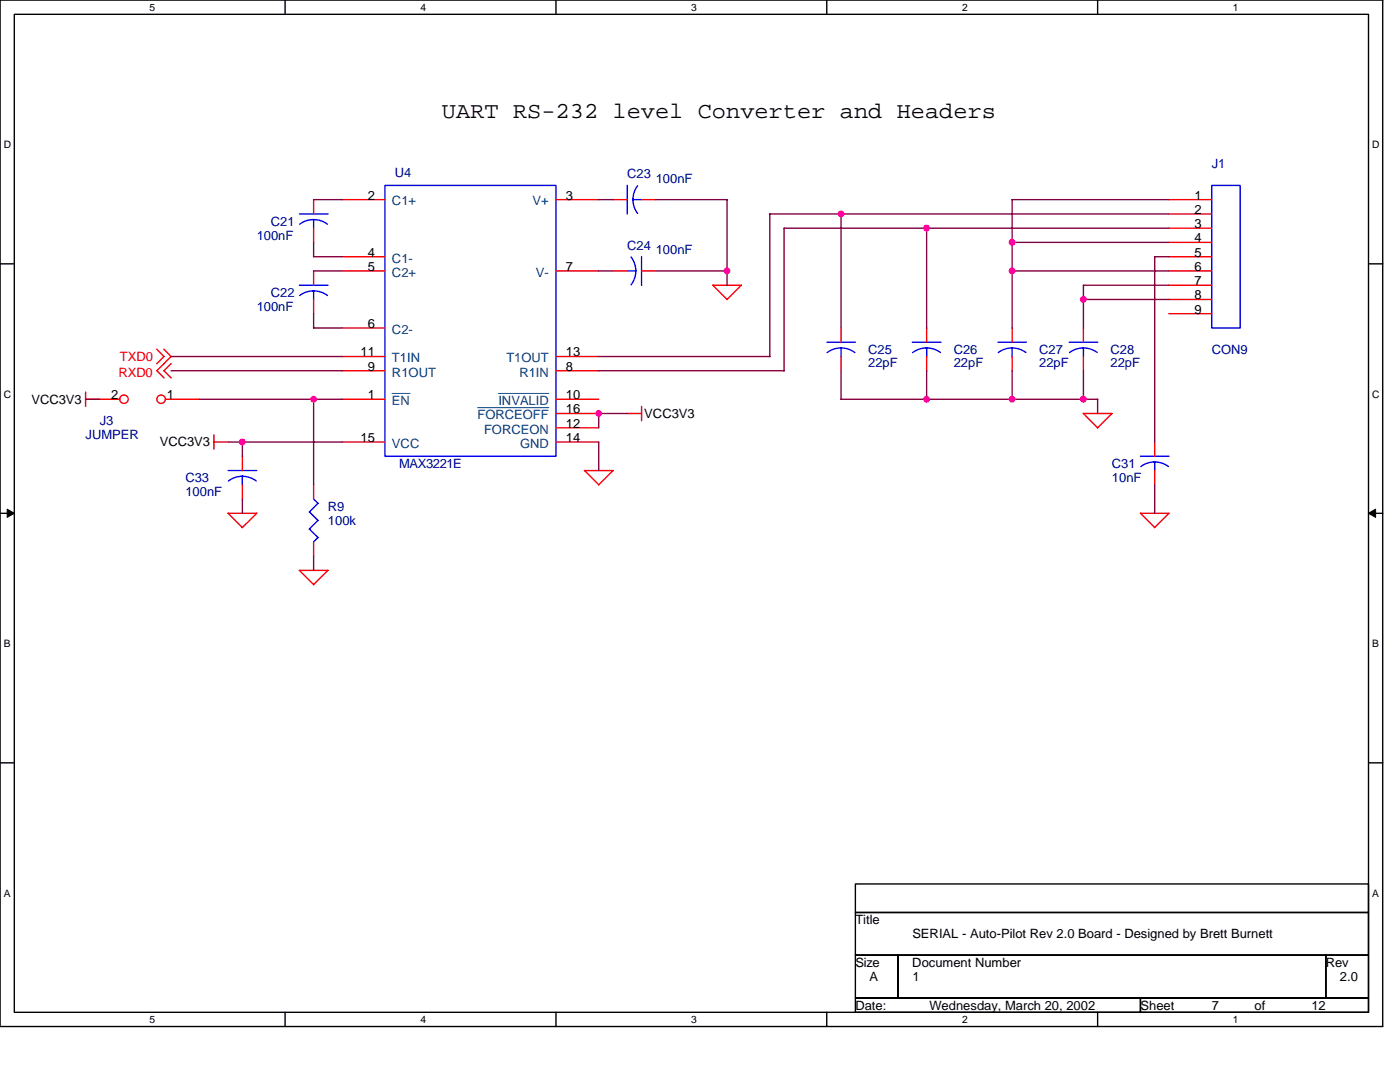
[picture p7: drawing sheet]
<svg xmlns="http://www.w3.org/2000/svg" width="279mm" height="216mm" viewBox="0 0 279 216" stroke-linecap="round" stroke-linejoin="round" font-family="sans-serif">
<path d="M0 0h275.9v204.8h-275.9zM2.9 2.9h270.2v199.1h-270.2z" fill="none" stroke="#000" stroke-width=".28"/>
<g fill="#fff">
<path d="M29.9 .3h1.1v2.3h-1.1z"/>
<path d="M29.9 202.3h1.1v2.3h-1.1z"/>
</g>
<path d="M56.9 0v2.9M56.9 202v2.8" fill="none" stroke="#000" stroke-width=".28"/>
<g fill="#fff">
<path d="M83.9 .3h1.1v2.3h-1.1z"/>
<path d="M83.9 202.3h1.1v2.3h-1.1z"/>
</g>
<path d="M111 0v2.9M111 202v2.8" fill="none" stroke="#000" stroke-width=".28"/>
<g fill="#fff">
<path d="M138 .3h1.1v2.3h-1.1z"/>
<path d="M138 202.3h1.1v2.3h-1.1z"/>
</g>
<path d="M165 0v2.9M165 202v2.8" fill="none" stroke="#000" stroke-width=".28"/>
<g fill="#fff">
<path d="M192 .3h1.1v2.3h-1.1z"/>
<path d="M192 202.3h1.1v2.3h-1.1z"/>
</g>
<path d="M219.1 0v2.9M219.1 202v2.8" fill="none" stroke="#000" stroke-width=".28"/>
<g fill="#fff">
<path d="M246.1 .3h1.1v2.3h-1.1z"/>
<path d="M246.1 202.3h1.1v2.3h-1.1z"/>
<path d="M.7 27.7h1.5v2.3h-1.5z"/>
<path d="M273.8 27.7h1.5v2.3h-1.5z"/>
<path d="M.7 77.5h1.5v2.3h-1.5z"/>
<path d="M273.8 77.5h1.5v2.3h-1.5z"/>
</g>
<path d="M0 52.6h2.9M273.1 52.6h2.8" fill="none" stroke="#000" stroke-width=".28"/>
<g fill="#fff">
<path d="M.7 127.3h1.4v2.3h-1.4z"/>
<path d="M273.8 127.3h1.4v2.3h-1.4z"/>
</g>
<path d="M0 102.4h2.9M273.1 102.4h2.8" fill="none" stroke="#000" stroke-width=".28"/>
<path d="M1.4 101.6l1.5 .8-1.5 .8zM273.1 102.4l1.4-.8v1.6z" fill="#000" stroke="#000" stroke-width=".2"/>
<g fill="#fff">
<path d="M.7 177.1h1.4v2.3h-1.4z"/>
<path d="M273.8 177.1h1.4v2.3h-1.4z"/>
</g>
<path d="M0 152.2h2.9M273.1 152.2h2.8M170.7 176.4h102.4v5.7h-102.4zM170.7 182.1h102.4v8.5h-102.4zM170.7 190.6h8.5v8.6h-8.5zM170.7 199.2h56.9v2.8h-56.9zM179.2 190.6h85.4v8.6h-85.4zM227.6 199.2h45.5v2.8h-45.5zM264.6 190.6h8.5v8.6h-8.5z" fill="none" stroke="#000" stroke-width=".28"/>
<g fill="none" stroke="#f00" stroke-width=".28">
<path d="M62.6 39.8v2.9M68.3 39.8h8.5M111 39.8h8.5M122.3 39.8h2.9M128 39.8h2.9M233.3 39.8h8.5M62.6 45.5v2.9M62.6 54.1v2.8M62.6 59.8v2.8M68.3 51.2h8.5M68.3 54.1h8.5M111 54.1h8.5"/>
<path d="M122.3 54.1h2.9M128 54.1h2.9M142.2 56.9l2.9 2.9 2.9-2.9h-5.7M233.3 56.9h8.5M233.3 51.2h8.5M233.3 54.1h8.5M233.3 42.7h8.5M233.3 45.5h8.5M233.3 48.4h8.5M233.3 59.8h8.5M17.1 79.7h6.8M17.1 78.2v2.9"/>
<path d="M31.3 69.7l1.4 1.4-1.4 1.5M32.7 69.7l1.4 1.4-2.8 2.9 1.4 1.4M33 79.7h6.8M34.2 72.5l-1.5 1.5 1.5 1.4M68.3 79.7h8.5M68.3 65.4h8.5M68.3 71.1h8.5M68.3 74h8.5M111 79.7h8.5M111 71.1h8.5M111 74h8.5M167.9 65.4v2.9"/>
<path d="M167.9 71.1v2.9M184.9 65.4v2.9M184.9 71.1v2.9M202 65.4v2.9M202 71.1v2.9M216.2 65.4v2.9M216.2 71.1v2.9M233.3 62.6h8.5M42.7 88.2h2.9M42.7 86.8v2.8M48.4 91v2.9M48.4 96.7v2.9"/>
<path d="M62.6 96.7v2.9M68.3 88.2h8.5M111 88.2h8.5M111 82.5h8.5M111 85.4h8.5M122.3 93.9l-2.8 2.9M122.4 93.9h-5.8l2.9 2.8M125.2 82.5h2.8M128 81.1v2.8M216.2 82.5l2.8 2.9 2.9-2.9h-5.7M230.4 88.2v2.8M230.4 93.9v2.8"/>
<path d="M45.5 102.4l2.8 2.9 2.9-2.9h-5.7M59.7 113.8l2.9 2.9 2.9-2.9h-5.7M62.6 108.1v2.9M227.6 102.4l2.8 2.9M227.6 102.4h5.7l-2.9 2.9"/>
<circle cx="24.7" cy="79.7" r=".84"/>
<circle cx="32.2" cy="79.7" r=".84"/>
</g>
<g fill="none" stroke="#00f" stroke-width=".28">
<path d="M76.8 37h34.2v54h-34.2zM125.2 37v5.7M126.3 39.8h1.8M127.3 37.1l-.7 1.3-.3 1.4 .3 1.5 .7 1.3M241.8 37h5.7v28.4h-5.7zM59.8 42.7h5.7M59.8 56.9h5.7M59.8 44.7l1.3-.6 1.5-.3 1.4 .3 1.4 .6M59.8 59l1.3-.7 1.5-.3 1.4 .3 1.4 .7M62.6 43.8v1.8M62.6 58v1.8M125.2 54.1h1.7"/>
<path d="M125.9 51.3l.7 1.3 .3 1.4-.3 1.5-.7 1.3M128 51.2v5.7M165 68.3h5.7M165.1 70.4l1.3-.7 1.4-.3 1.5 .3 1.3 .7M167.9 69.4v1.8M182.1 68.3h5.7M184.9 69.4v1.8M187.7 70.3l-1.3-.6-1.5-.3-1.4 .3-1.4 .7M199.2 68.3h5.7M202 69.4v1.8M204.7 70.3l-1.3-.6-1.5-.3-1.4 .3-1.3 .7M213.4 68.3h5.7"/>
<path d="M216.2 69.4v1.8M219 70.3l-1.3-.6-1.5-.3-1.5 .3-1.3 .7M45.5 93.9h5.7M45.6 96l1.3-.7 1.4-.3 1.5 .3 1.3 .7M48.4 95v1.8M62.6 99.6l.9 .9-1.8 1.7M227.6 91h5.7M230.4 92.2v1.7M233.2 93.1l-1.3-.7-1.5-.2-1.4 .2-1.3 .7M61.7 102.2l1.8 1.7M61.7 105.6l1.8 1.7-.9 .8M63.5 103.8l-1.8 1.8"/>
</g>
<path d="M78.2 78.5h3.6M99.5 78.5h10M95.3 81.3h14.2" fill="none" stroke="#004080" stroke-width=".2"/>
<g fill="none" stroke="#800040" stroke-width=".28">
<path d="M62.6 39.8h5.7M119.5 39.8h2.9M130.9 39.8h14.2M145.1 39.8v17.1M202 39.8h31.3M202 39.8v25.7M62.6 54.1h5.7M62.6 48.3v2.9h5.7M119.5 54.1h2.8M130.9 54.1h14.2M167.9 42.7v22.8M184.9 45.5v20"/>
<path d="M202 48.4h31.3M202 54.1h31.3M216.2 59.8h17.1M233.3 51.2h-2.9v37M233.3 42.7h-79.7v28.5M233.3 45.5h-76.8v28.5M233.3 56.9h-17.1v8.6M17.1 79.7h2.8M34.1 71.1h34.2M34.1 74h34.2M39.8 79.7h28.5M62.6 62.6v2.8h5.7"/>
<path d="M62.6 79.7v17.1M119.5 71.1h34.1M119.5 74h37M167.9 74v5.7h51.2M184.9 74v5.7M202 74v5.7M216.2 74v5.7M219.1 79.7v2.8M45.5 88.2h22.8M48.4 88.2v2.9M48.4 99.6v2.8M119.5 82.5v2.9"/>
<path d="M119.5 88.2v5.7M119.5 82.5h5.7M230.4 96.7v5.7M62.6 111v2.8"/>
</g>
<g fill="#f0f" stroke="#f0f" stroke-width=".28">
<circle cx="145.1" cy="54" r=".57"/>
<circle cx="48.4" cy="88.2" r=".56"/>
<circle cx="167.8" cy="42.7" r=".56"/>
<circle cx="184.9" cy="45.5" r=".56"/>
<circle cx="202" cy="48.4" r=".56"/>
<circle cx="202" cy="54" r=".57"/>
<circle cx="216.2" cy="59.7" r=".57"/>
<circle cx="184.9" cy="79.7" r=".56"/>
<circle cx="216.2" cy="79.7" r=".57"/>
<circle cx="202" cy="79.7" r=".57"/>
<circle cx="62.6" cy="79.7" r=".56"/>
<circle cx="119.5" cy="82.5" r=".56"/>
</g>
<text font-size="4.6" x="88.2" y="23.5">UART RS-232 level Converter and Headers</text>
<g font-size="2.6" fill="#000080">
<text x="78.8" y="35.3">U4</text>
<text x="125.2" y="35.6">C23</text>
<text x="241.8" y="33.6">J1</text>
<text x="130.9" y="36.4">100nF</text>
<text x="51.2" y="47.8">100nF</text>
<text x="54.1" y="45">C21</text>
<text x="125.2" y="49.8">C24</text>
<text x="130.9" y="50.7">100nF</text>
<text x="54.1" y="59.2">C22</text>
<text x="51.2" y="62.1">100nF</text>
<text x="173.3" y="70.6">C25</text>
<text x="190.3" y="70.6">C26</text>
<text x="207.4" y="70.6">C27</text>
<text x="221.6" y="70.6">C28</text>
<text x="241.8" y="70.6">CON9</text>
<text x="173.3" y="73.2">22pF</text>
<text x="190.3" y="73.2">22pF</text>
<text x="207.4" y="73.2">22pF</text>
<text x="221.6" y="73.2">22pF</text>
<text x="17.1" y="87.7">JUMPER</text>
<text x="19.9" y="84.8">J3</text>
<text x="79.7" y="93.3">MAX3221E</text>
<text x="221.9" y="93.3">C31</text>
<text x="37" y="96.2">C33</text>
<text x="37" y="99">100nF</text>
<text x="65.4" y="101.9">R9</text>
<text x="221.9" y="96.2">10nF</text>
<text x="65.4" y="104.7">100k</text>
</g>
<g font-size="2.6">
<text x="73.4" y="39.8">2</text>
<text x="112.9" y="39.8">3</text>
<text x="238.4" y="39.8">1</text>
<text x="238.4" y="42.7">2</text>
<text x="238.4" y="45.5">3</text>
<text x="73.4" y="51.2">4</text>
<text x="238.4" y="48.3">4</text>
<text x="238.4" y="51.2">5</text>
<text x="73.4" y="54">5</text>
<text x="112.9" y="54">7</text>
<text x="238.4" y="54">6</text>
<text x="238.4" y="56.9">7</text>
<text x="238.4" y="59.7">8</text>
<text x="73.4" y="65.4">6</text>
<text x="238.4" y="62.6">9</text>
<text x="71.9" y="71.1">11</text>
<text x="112.9" y="71.1">13</text>
<text x="73.4" y="74">9</text>
<text x="112.9" y="74">8</text>
<text x="6.3" y="80.6">VCC3V3</text>
<text x="22.2" y="79.7">2</text>
<text x="33.3" y="79.7">1</text>
<text x="73.4" y="79.7">1</text>
<text x="112.9" y="79.7">10</text>
<text x="112.9" y="82.5">16</text>
<text x="128.6" y="83.4">VCC3V3</text>
<text x="31.9" y="89.1">VCC3V3</text>
<text x="71.9" y="88.2">15</text>
<text x="112.9" y="85.3">12</text>
<text x="112.9" y="88.2">14</text>
<text x="170.7" y="184.4">Title</text>
<text x="182.1" y="187.2">SERIAL - Auto-Pilot Rev 2.0 Board - Designed by Brett Burnett</text>
<text x="170.7" y="192.9">Size</text>
<text x="173.5" y="195.8">A</text>
<text x="182.1" y="192.9">Document Number</text>
<text x="182.1" y="195.8">1</text>
<text x="264.6" y="192.9">Rev</text>
<text x="267.4" y="195.8">2.0</text>
<text x="170.7" y="201.5">Date:</text>
<text x="185.5" y="201.5">Wednesday, March 20, 2002</text>
<text x="227.6" y="201.5">Sheet</text>
<text x="241.8" y="201.5">7</text>
<text x="250.4" y="201.5">of</text>
<text x="261.7" y="201.5">12</text>
</g>
<g font-size="2.6" fill="#004080">
<text x="78.2" y="41">C1+</text>
<text x="106.3" y="41">V+</text>
<text x="78.2" y="52.4">C1-</text>
<text x="78.2" y="55.2">C2+</text>
<text x="106.9" y="55.2">V-</text>
<text x="78.2" y="66.6">C2-</text>
<text x="78.2" y="72.3">T1IN</text>
<text x="78.2" y="75.1">R1OUT</text>
<text x="101" y="72.3">T1OUT</text>
<text x="103.7" y="75.1">R1IN</text>
<text x="78.2" y="80.8">EN</text>
<text x="95.3" y="83.7">FORCEOFF</text>
<text x="99.5" y="80.8">INVALID</text>
<text x="78.2" y="89.4">VCC</text>
<text x="96.6" y="86.5">FORCEON</text>
<text x="103.8" y="89.4">GND</text>
</g>
<g font-size="2.6" fill="#f00">
<text x="23.6" y="75.1">RXD0</text>
<text x="23.9" y="72">TXD0</text>
</g>
<g font-size="2">
<text x="29.9" y="2.1">5</text>
<text x="83.9" y="2.1">4</text>
<text x="138" y="2.1">3</text>
<text x="192" y="2.1">2</text>
<text x="246.1" y="2.1">1</text>
<text x=".7" y="29.6">D</text>
<text x="273.8" y="29.6">D</text>
<text x=".7" y="79.4">C</text>
<text x="273.8" y="79.4">C</text>
<text x=".7" y="129.2">B</text>
<text x="273.8" y="129.2">B</text>
<text x=".7" y="178.9">A</text>
<text x="273.8" y="178.9">A</text>
<text x="29.9" y="204.1">5</text>
<text x="83.9" y="204.1">4</text>
<text x="138" y="204.1">3</text>
<text x="192" y="204.1">2</text>
<text x="246.1" y="204.1">1</text>
</g>
</svg>
